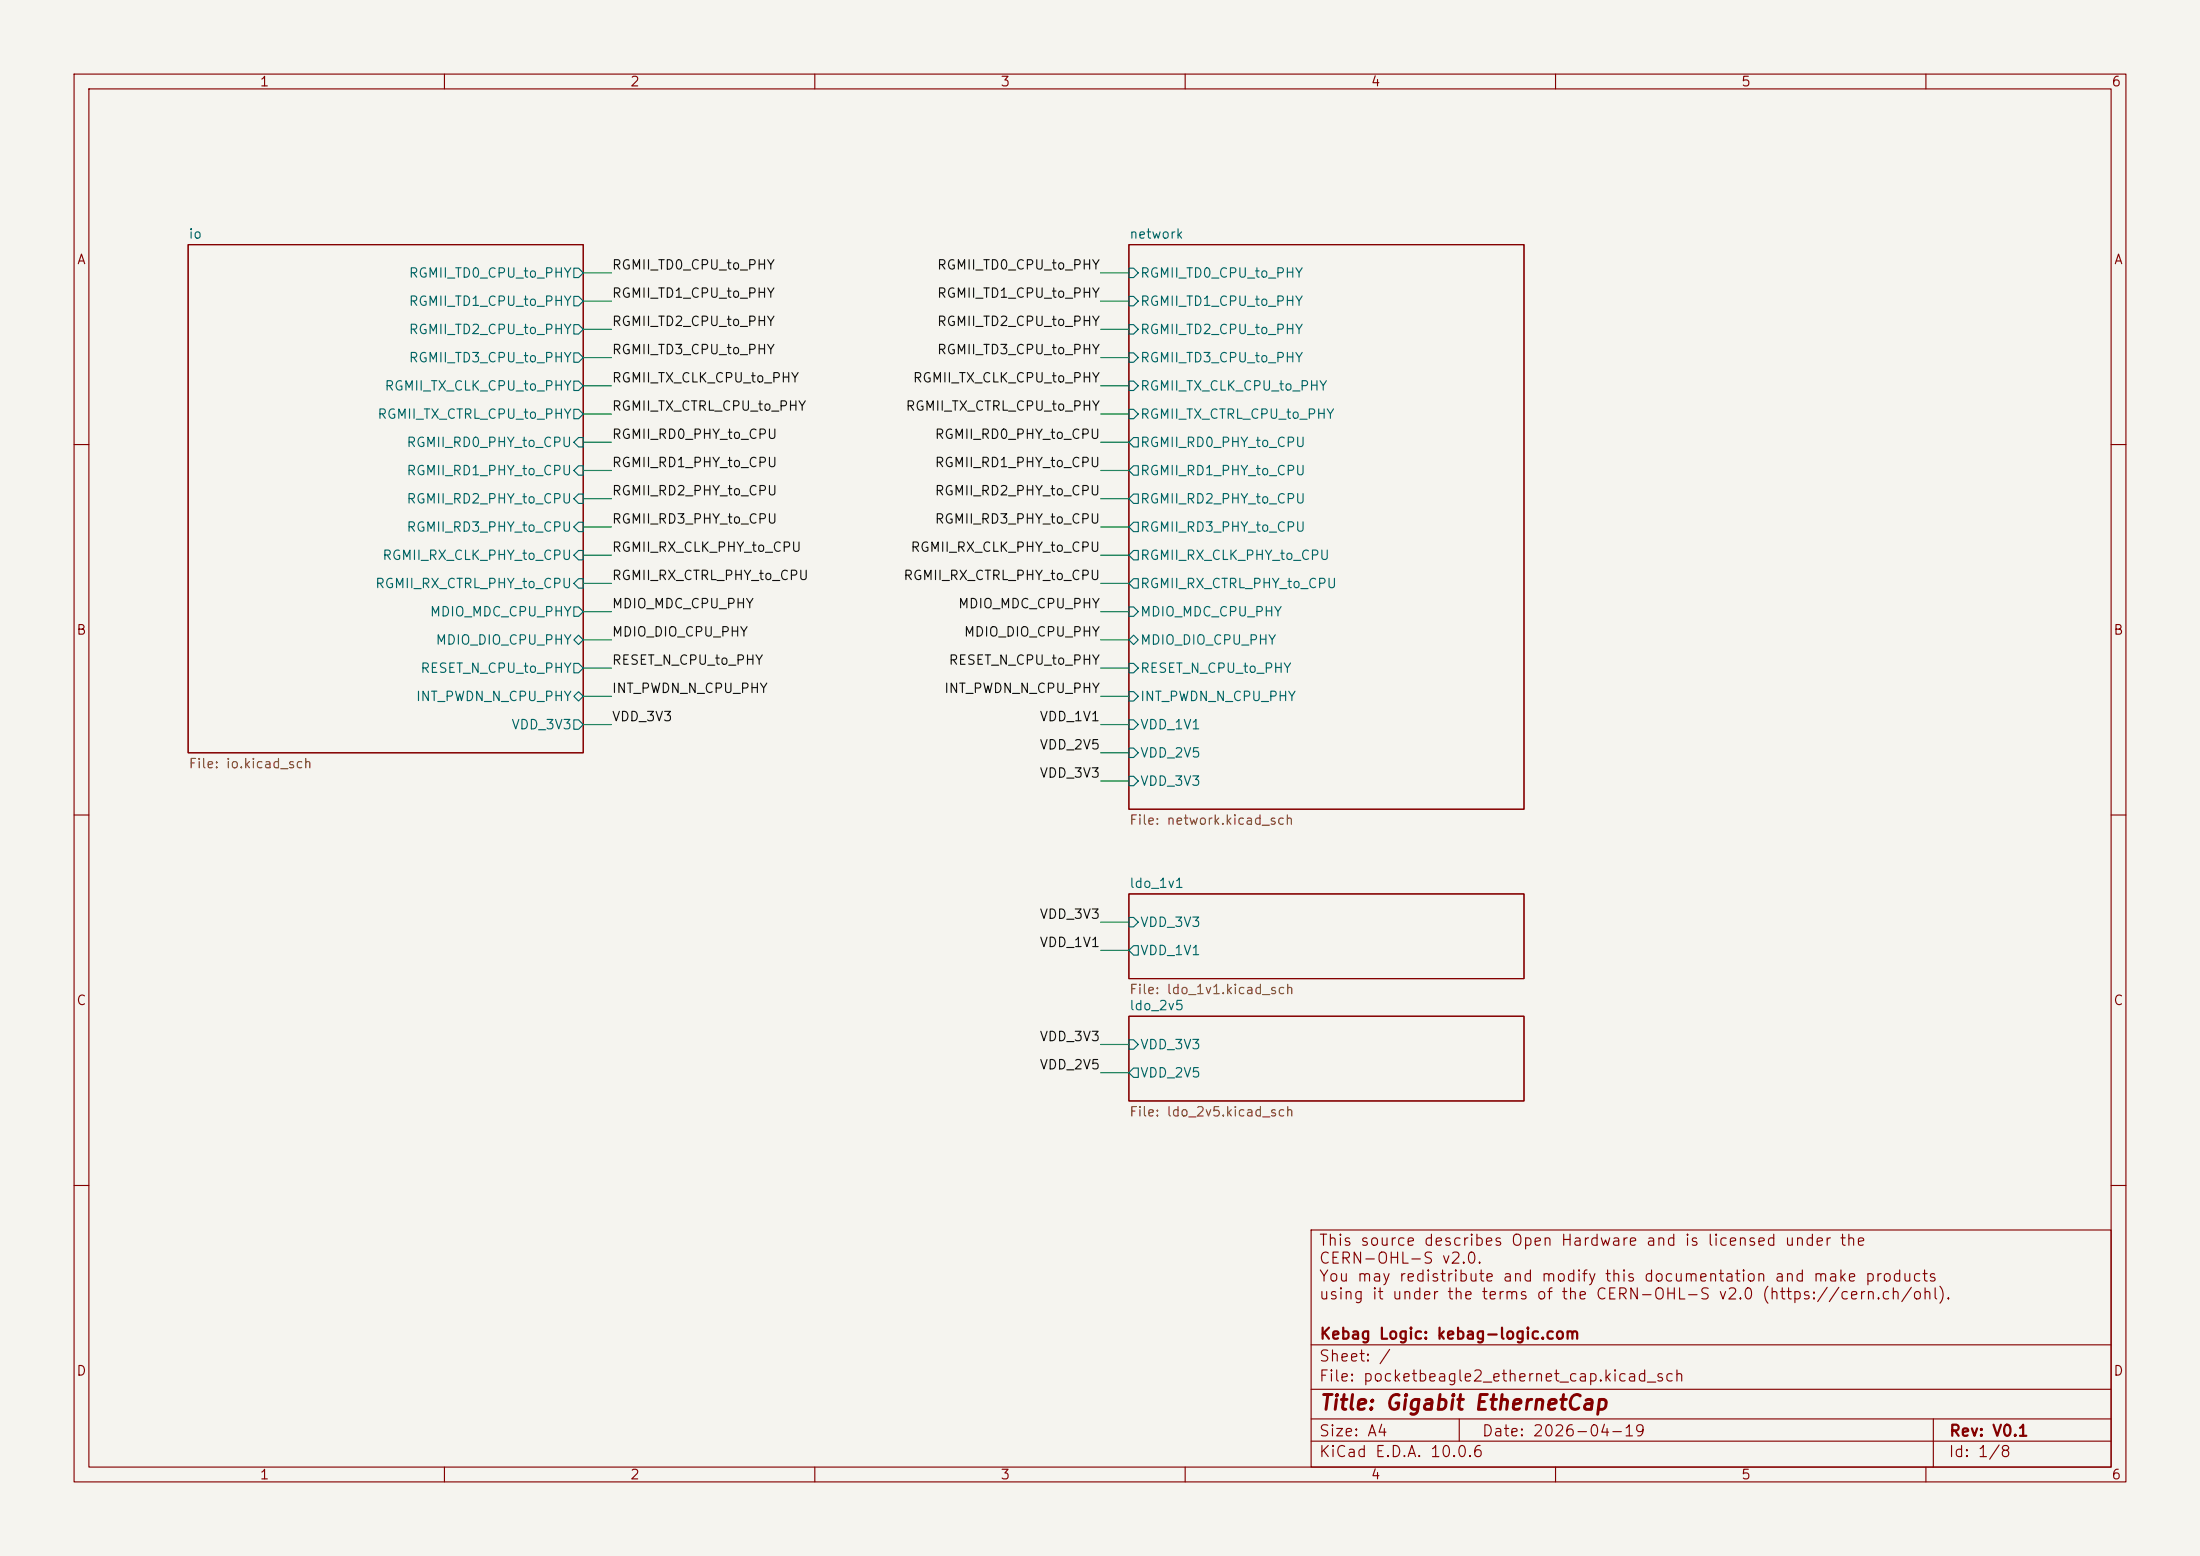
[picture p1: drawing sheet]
(kicad_sch
 (version 20260306)
 (generator "eeschema")
 (generator_version "10.0")
 (paper "A4")
 (title_block
  (title "Gigabit EthernetCap")
  (date "2026-04-19")
  (rev "V0.1")
  (company "Kebag Logic: kebag-logic.com")
  (comment 3 "This source describes Open Hardware and is licensed under the\nCERN-OHL-S v2.0.\nYou may redistribute and modify this documentation and make products\nusing it under the terms of the CERN-OHL-S v2.0 (https://cern.ch/ohl)."))
 (lib_symbols
  (symbol "power:GND"
   (power global)
   (pin_numbers (hide yes))
   (pin_names
    (offset 0) (hide yes)) (exclude_from_sim no) (in_bom yes) (on_board yes)
   (in_pos_files yes)
   (duplicate_pin_numbers_are_jumpers no)
   (property "Reference" "#PWR" (at 0 -6.35 0) (show_name no) (do_not_autoplace no) (hide yes) (effects (font (size 1.27 1.27))))
   (property "Value" "GND" (at 0 -3.81 0) (show_name no) (do_not_autoplace no) (effects (font (size 1.27 1.27))))
   (property "Footprint" "" (at 0 0 0) (show_name no) (do_not_autoplace no) (hide yes) (effects (font (size 1.27 1.27))))
   (property "Datasheet" "" (at 0 0 0) (show_name no) (do_not_autoplace no) (hide yes) (effects (font (size 1.27 1.27))))
   (property "Description" "Power symbol creates a global label with name \"GND\" , ground" (at 0 0 0) (show_name no) (do_not_autoplace no) (hide yes) (effects (font (size 1.27 1.27))))
   (symbol "GND_0_1"
    (polyline (pts (xy 0 0) (xy 0 -1.27) (xy 1.27 -1.27) (xy 0 -2.54) (xy -1.27 -1.27) (xy 0 -1.27)) (stroke (width 0) (type default)) (fill (type none))))
   (symbol "GND_1_1"
    (pin power_in line (at 0 0 270) (length 0) (name "" (effects (font (size 1.27 1.27)))) (number "1" (effects (font (size 1.27 1.27))))))
   (embedded_fonts no)))
 (wire
  (pts (xy 152.4 44.45) (xy 148.59 44.45))
  (stroke (width 0) (type default)))
 (wire
  (pts (xy 152.4 71.12) (xy 148.59 71.12))
  (stroke (width 0) (type default)))
 (wire
  (pts (xy 152.4 144.78) (xy 148.59 144.78))
  (stroke (width 0) (type default)))
 (wire
  (pts (xy 152.4 90.17) (xy 148.59 90.17))
  (stroke (width 0) (type default)))
 (wire
  (pts (xy 78.74 90.17) (xy 82.55 90.17))
  (stroke (width 0) (type default)))
 (wire
  (pts (xy 152.4 48.26) (xy 148.59 48.26))
  (stroke (width 0) (type default)))
 (wire
  (pts (xy 78.74 36.83) (xy 82.55 36.83))
  (stroke (width 0) (type default)))
 (wire
  (pts (xy 78.74 48.26) (xy 82.55 48.26))
  (stroke (width 0) (type default)))
 (wire
  (pts (xy 152.4 82.55) (xy 148.59 82.55))
  (stroke (width 0) (type default)))
 (wire
  (pts (xy 78.74 74.93) (xy 82.55 74.93))
  (stroke (width 0) (type default)))
 (wire
  (pts (xy 152.4 105.41) (xy 148.59 105.41))
  (stroke (width 0) (type default)))
 (wire
  (pts (xy 152.4 97.79) (xy 148.59 97.79))
  (stroke (width 0) (type default)))
 (wire
  (pts (xy 78.74 97.79) (xy 82.55 97.79))
  (stroke (width 0) (type default)))
 (wire
  (pts (xy 152.4 63.5) (xy 148.59 63.5))
  (stroke (width 0) (type default)))
 (wire
  (pts (xy 152.4 55.88) (xy 148.59 55.88))
  (stroke (width 0) (type default)))
 (wire
  (pts (xy 152.4 74.93) (xy 148.59 74.93))
  (stroke (width 0) (type default)))
 (wire
  (pts (xy 152.4 40.64) (xy 148.59 40.64))
  (stroke (width 0) (type default)))
 (wire
  (pts (xy 152.4 140.97) (xy 148.59 140.97))
  (stroke (width 0) (type default)))
 (wire
  (pts (xy 152.4 86.36) (xy 148.59 86.36))
  (stroke (width 0) (type default)))
 (wire
  (pts (xy 78.74 52.07) (xy 82.55 52.07))
  (stroke (width 0) (type default)))
 (wire
  (pts (xy 78.74 59.69) (xy 82.55 59.69))
  (stroke (width 0) (type default)))
 (wire
  (pts (xy 78.74 67.31) (xy 82.55 67.31))
  (stroke (width 0) (type default)))
 (wire
  (pts (xy 152.4 128.27) (xy 148.59 128.27))
  (stroke (width 0) (type default)))
 (wire
  (pts (xy 152.4 52.07) (xy 148.59 52.07))
  (stroke (width 0) (type default)))
 (wire
  (pts (xy 78.74 86.36) (xy 82.55 86.36))
  (stroke (width 0) (type default)))
 (wire
  (pts (xy 78.74 63.5) (xy 82.55 63.5))
  (stroke (width 0) (type default)))
 (wire
  (pts (xy 152.4 93.98) (xy 148.59 93.98))
  (stroke (width 0) (type default)))
 (wire
  (pts (xy 78.74 40.64) (xy 82.55 40.64))
  (stroke (width 0) (type default)))
 (wire
  (pts (xy 152.4 59.69) (xy 148.59 59.69))
  (stroke (width 0) (type default)))
 (wire
  (pts (xy 152.4 124.46) (xy 148.59 124.46))
  (stroke (width 0) (type default)))
 (wire
  (pts (xy 78.74 55.88) (xy 82.55 55.88))
  (stroke (width 0) (type default)))
 (wire
  (pts (xy 78.74 44.45) (xy 82.55 44.45))
  (stroke (width 0) (type default)))
 (wire
  (pts (xy 152.4 78.74) (xy 148.59 78.74))
  (stroke (width 0) (type default)))
 (wire
  (pts (xy 78.74 82.55) (xy 82.55 82.55))
  (stroke (width 0) (type default)))
 (wire
  (pts (xy 78.74 93.98) (xy 82.55 93.98))
  (stroke (width 0) (type default)))
 (wire
  (pts (xy 78.74 71.12) (xy 82.55 71.12))
  (stroke (width 0) (type default)))
 (wire
  (pts (xy 152.4 67.31) (xy 148.59 67.31))
  (stroke (width 0) (type default)))
 (wire
  (pts (xy 152.4 36.83) (xy 148.59 36.83))
  (stroke (width 0) (type default)))
 (wire
  (pts (xy 152.4 101.6) (xy 148.59 101.6))
  (stroke (width 0) (type default)))
 (wire
  (pts (xy 78.74 78.74) (xy 82.55 78.74))
  (stroke (width 0) (type default)))
 (label "RGMII_RD2_PHY_to_CPU"
  (at 148.59 67.31 180)
  (effects (font (size 1.27 1.27)) (justify right bottom)))
 (label "VDD_2V5"
  (at 148.59 101.6 180)
  (effects (font (size 1.27 1.27)) (justify right bottom)))
 (label "RGMII_TX_CTRL_CPU_to_PHY"
  (at 148.59 55.88 180)
  (effects (font (size 1.27 1.27)) (justify right bottom)))
 (label "RGMII_TD1_CPU_to_PHY"
  (at 82.55 40.64 0)
  (effects (font (size 1.27 1.27)) (justify left bottom)))
 (label "RGMII_TD0_CPU_to_PHY"
  (at 82.55 36.83 0)
  (effects (font (size 1.27 1.27)) (justify left bottom)))
 (label "RGMII_TD0_CPU_to_PHY"
  (at 148.59 36.83 180)
  (effects (font (size 1.27 1.27)) (justify right bottom)))
 (label "RGMII_TX_CLK_CPU_to_PHY"
  (at 148.59 52.07 180)
  (effects (font (size 1.27 1.27)) (justify right bottom)))
 (label "MDIO_DIO_CPU_PHY"
  (at 82.55 86.36 0)
  (effects (font (size 1.27 1.27)) (justify left bottom)))
 (label "VDD_3V3"
  (at 148.59 140.97 180)
  (effects (font (size 1.27 1.27)) (justify right bottom)))
 (label "RGMII_RX_CLK_PHY_to_CPU"
  (at 148.59 74.93 180)
  (effects (font (size 1.27 1.27)) (justify right bottom)))
 (label "RGMII_TX_CTRL_CPU_to_PHY"
  (at 82.55 55.88 0)
  (effects (font (size 1.27 1.27)) (justify left bottom)))
 (label "RGMII_RD3_PHY_to_CPU"
  (at 82.55 71.12 0)
  (effects (font (size 1.27 1.27)) (justify left bottom)))
 (label "RGMII_RX_CTRL_PHY_to_CPU"
  (at 148.59 78.74 180)
  (effects (font (size 1.27 1.27)) (justify right bottom)))
 (label "RGMII_TD2_CPU_to_PHY"
  (at 82.55 44.45 0)
  (effects (font (size 1.27 1.27)) (justify left bottom)))
 (label "MDIO_MDC_CPU_PHY"
  (at 148.59 82.55 180)
  (effects (font (size 1.27 1.27)) (justify right bottom)))
 (label "MDIO_MDC_CPU_PHY"
  (at 82.55 82.55 0)
  (effects (font (size 1.27 1.27)) (justify left bottom)))
 (label "RGMII_TD2_CPU_to_PHY"
  (at 148.59 44.45 180)
  (effects (font (size 1.27 1.27)) (justify right bottom)))
 (label "INT_PWDN_N_CPU_PHY"
  (at 82.55 93.98 0)
  (effects (font (size 1.27 1.27)) (justify left bottom)))
 (label "VDD_3V3"
  (at 82.55 97.79 0)
  (effects (font (size 1.27 1.27)) (justify left bottom)))
 (label "RGMII_RD0_PHY_to_CPU"
  (at 82.55 59.69 0)
  (effects (font (size 1.27 1.27)) (justify left bottom)))
 (label "RGMII_RD2_PHY_to_CPU"
  (at 82.55 67.31 0)
  (effects (font (size 1.27 1.27)) (justify left bottom)))
 (label "RGMII_RD3_PHY_to_CPU"
  (at 148.59 71.12 180)
  (effects (font (size 1.27 1.27)) (justify right bottom)))
 (label "VDD_1V1"
  (at 148.59 128.27 180)
  (effects (font (size 1.27 1.27)) (justify right bottom)))
 (label "RGMII_RD0_PHY_to_CPU"
  (at 148.59 59.69 180)
  (effects (font (size 1.27 1.27)) (justify right bottom)))
 (label "RGMII_RD1_PHY_to_CPU"
  (at 148.59 63.5 180)
  (effects (font (size 1.27 1.27)) (justify right bottom)))
 (label "INT_PWDN_N_CPU_PHY"
  (at 148.59 93.98 180)
  (effects (font (size 1.27 1.27)) (justify right bottom)))
 (label "VDD_1V1"
  (at 148.59 97.79 180)
  (effects (font (size 1.27 1.27)) (justify right bottom)))
 (label "MDIO_DIO_CPU_PHY"
  (at 148.59 86.36 180)
  (effects (font (size 1.27 1.27)) (justify right bottom)))
 (label "RGMII_TD3_CPU_to_PHY"
  (at 82.55 48.26 0)
  (effects (font (size 1.27 1.27)) (justify left bottom)))
 (label "RGMII_RX_CLK_PHY_to_CPU"
  (at 82.55 74.93 0)
  (effects (font (size 1.27 1.27)) (justify left bottom)))
 (label "RESET_N_CPU_to_PHY"
  (at 148.59 90.17 180)
  (effects (font (size 1.27 1.27)) (justify right bottom)))
 (label "RGMII_RD1_PHY_to_CPU"
  (at 82.55 63.5 0)
  (effects (font (size 1.27 1.27)) (justify left bottom)))
 (label "RGMII_TD1_CPU_to_PHY"
  (at 148.59 40.64 180)
  (effects (font (size 1.27 1.27)) (justify right bottom)))
 (label "RGMII_TX_CLK_CPU_to_PHY"
  (at 82.55 52.07 0)
  (effects (font (size 1.27 1.27)) (justify left bottom)))
 (label "RGMII_RX_CTRL_PHY_to_CPU"
  (at 82.55 78.74 0)
  (effects (font (size 1.27 1.27)) (justify left bottom)))
 (label "VDD_3V3"
  (at 148.59 124.46 180)
  (effects (font (size 1.27 1.27)) (justify right bottom)))
 (label "RESET_N_CPU_to_PHY"
  (at 82.55 90.17 0)
  (effects (font (size 1.27 1.27)) (justify left bottom)))
 (label "RGMII_TD3_CPU_to_PHY"
  (at 148.59 48.26 180)
  (effects (font (size 1.27 1.27)) (justify right bottom)))
 (label "VDD_2V5"
  (at 148.59 144.78 180)
  (effects (font (size 1.27 1.27)) (justify right bottom)))
 (label "VDD_3V3"
  (at 148.59 105.41 180)
  (effects (font (size 1.27 1.27)) (justify right bottom)))
 (sheet
  (at 152.4 33.02)
  (size 53.34 76.2)
  (exclude_from_sim no)
  (in_bom yes)
  (on_board yes)
  (dnp no)
  (fields_autoplaced yes)
  (stroke (width 0.1524) (type solid))
  (fill (color 0 0 0 0))
  (property "Sheetname" "network" (at 152.4 32.31 0) (show_name no) (do_not_autoplace no) (effects (font (size 1.27 1.27)) (justify left bottom)))
  (property "Sheetfile" "network.kicad_sch" (at 152.4 109.93 0) (show_name no) (do_not_autoplace no) (effects (font (size 1.27 1.27)) (justify left top)))
  (pin "RGMII_TD0_CPU_to_PHY" input (at 152.4 36.83 180) (effects (font (size 1.27 1.27)) (justify left)))
  (pin "RGMII_TD1_CPU_to_PHY" input (at 152.4 40.64 180) (effects (font (size 1.27 1.27)) (justify left)))
  (pin "RGMII_TD2_CPU_to_PHY" input (at 152.4 44.45 180) (effects (font (size 1.27 1.27)) (justify left)))
  (pin "RGMII_TD3_CPU_to_PHY" input (at 152.4 48.26 180) (effects (font (size 1.27 1.27)) (justify left)))
  (pin "RGMII_TX_CLK_CPU_to_PHY" input (at 152.4 52.07 180) (effects (font (size 1.27 1.27)) (justify left)))
  (pin "RGMII_TX_CTRL_CPU_to_PHY" input (at 152.4 55.88 180) (effects (font (size 1.27 1.27)) (justify left)))
  (pin "RGMII_RD0_PHY_to_CPU" output (at 152.4 59.69 180) (effects (font (size 1.27 1.27)) (justify left)))
  (pin "RGMII_RD1_PHY_to_CPU" output (at 152.4 63.5 180) (effects (font (size 1.27 1.27)) (justify left)))
  (pin "RGMII_RD2_PHY_to_CPU" output (at 152.4 67.31 180) (effects (font (size 1.27 1.27)) (justify left)))
  (pin "RGMII_RD3_PHY_to_CPU" output (at 152.4 71.12 180) (effects (font (size 1.27 1.27)) (justify left)))
  (pin "RGMII_RX_CLK_PHY_to_CPU" output (at 152.4 74.93 180) (effects (font (size 1.27 1.27)) (justify left)))
  (pin "RGMII_RX_CTRL_PHY_to_CPU" output (at 152.4 78.74 180) (effects (font (size 1.27 1.27)) (justify left)))
  (pin "MDIO_MDC_CPU_PHY" input (at 152.4 82.55 180) (effects (font (size 1.27 1.27)) (justify left)))
  (pin "MDIO_DIO_CPU_PHY" bidirectional (at 152.4 86.36 180) (effects (font (size 1.27 1.27)) (justify left)))
  (pin "RESET_N_CPU_to_PHY" input (at 152.4 90.17 180) (effects (font (size 1.27 1.27)) (justify left)))
  (pin "INT_PWDN_N_CPU_PHY" input (at 152.4 93.98 180) (effects (font (size 1.27 1.27)) (justify left)))
  (pin "VDD_1V1" input (at 152.4 97.79 180) (effects (font (size 1.27 1.27)) (justify left)))
  (pin "VDD_2V5" input (at 152.4 101.6 180) (effects (font (size 1.27 1.27)) (justify left)))
  (pin "VDD_3V3" input (at 152.4 105.41 180) (effects (font (size 1.27 1.27)) (justify left))))
 (sheet
  (at 152.4 120.65)
  (size 53.34 11.43)
  (exclude_from_sim no)
  (in_bom yes)
  (on_board yes)
  (dnp no)
  (fields_autoplaced yes)
  (stroke (width 0.1524) (type solid))
  (fill (color 0 0 0 0))
  (property "Sheetname" "ldo_1v1" (at 152.4 119.94 0) (show_name no) (do_not_autoplace no) (effects (font (size 1.27 1.27)) (justify left bottom)))
  (property "Sheetfile" "ldo_1v1.kicad_sch" (at 152.4 132.79 0) (show_name no) (do_not_autoplace no) (effects (font (size 1.27 1.27)) (justify left top)))
  (pin "VDD_3V3" input (at 152.4 124.46 180) (effects (font (size 1.27 1.27)) (justify left)))
  (pin "VDD_1V1" output (at 152.4 128.27 180) (effects (font (size 1.27 1.27)) (justify left))))
 (sheet
  (at 152.4 137.16)
  (size 53.34 11.43)
  (exclude_from_sim no)
  (in_bom yes)
  (on_board yes)
  (dnp no)
  (fields_autoplaced yes)
  (stroke (width 0.1524) (type solid))
  (fill (color 0 0 0 0))
  (property "Sheetname" "ldo_2v5" (at 152.4 136.45 0) (show_name no) (do_not_autoplace no) (effects (font (size 1.27 1.27)) (justify left bottom)))
  (property "Sheetfile" "ldo_2v5.kicad_sch" (at 152.4 149.3 0) (show_name no) (do_not_autoplace no) (effects (font (size 1.27 1.27)) (justify left top)))
  (pin "VDD_3V3" input (at 152.4 140.97 180) (effects (font (size 1.27 1.27)) (justify left)))
  (pin "VDD_2V5" output (at 152.4 144.78 180) (effects (font (size 1.27 1.27)) (justify left))))
 (sheet
  (at 25.4 33.02)
  (size 53.34 68.58)
  (exclude_from_sim no)
  (in_bom yes)
  (on_board yes)
  (dnp no)
  (fields_autoplaced yes)
  (stroke (width 0.1524) (type solid))
  (fill (color 0 0 0 0))
  (property "Sheetname" "io" (at 25.4 32.31 0) (show_name no) (do_not_autoplace no) (effects (font (size 1.27 1.27)) (justify left bottom)))
  (property "Sheetfile" "io.kicad_sch" (at 25.4 102.31 0) (show_name no) (do_not_autoplace no) (effects (font (size 1.27 1.27)) (justify left top)))
  (pin "RGMII_TD0_CPU_to_PHY" output (at 78.74 36.83 0) (effects (font (size 1.27 1.27)) (justify right)))
  (pin "RGMII_TD1_CPU_to_PHY" output (at 78.74 40.64 0) (effects (font (size 1.27 1.27)) (justify right)))
  (pin "RGMII_TD2_CPU_to_PHY" output (at 78.74 44.45 0) (effects (font (size 1.27 1.27)) (justify right)))
  (pin "RGMII_TD3_CPU_to_PHY" output (at 78.74 48.26 0) (effects (font (size 1.27 1.27)) (justify right)))
  (pin "RGMII_TX_CLK_CPU_to_PHY" output (at 78.74 52.07 0) (effects (font (size 1.27 1.27)) (justify right)))
  (pin "RGMII_TX_CTRL_CPU_to_PHY" output (at 78.74 55.88 0) (effects (font (size 1.27 1.27)) (justify right)))
  (pin "RGMII_RD0_PHY_to_CPU" input (at 78.74 59.69 0) (effects (font (size 1.27 1.27)) (justify right)))
  (pin "RGMII_RD1_PHY_to_CPU" input (at 78.74 63.5 0) (effects (font (size 1.27 1.27)) (justify right)))
  (pin "RGMII_RD2_PHY_to_CPU" input (at 78.74 67.31 0) (effects (font (size 1.27 1.27)) (justify right)))
  (pin "RGMII_RD3_PHY_to_CPU" input (at 78.74 71.12 0) (effects (font (size 1.27 1.27)) (justify right)))
  (pin "RGMII_RX_CLK_PHY_to_CPU" input (at 78.74 74.93 0) (effects (font (size 1.27 1.27)) (justify right)))
  (pin "RGMII_RX_CTRL_PHY_to_CPU" input (at 78.74 78.74 0) (effects (font (size 1.27 1.27)) (justify right)))
  (pin "MDIO_MDC_CPU_PHY" output (at 78.74 82.55 0) (effects (font (size 1.27 1.27)) (justify right)))
  (pin "MDIO_DIO_CPU_PHY" bidirectional (at 78.74 86.36 0) (effects (font (size 1.27 1.27)) (justify right)))
  (pin "RESET_N_CPU_to_PHY" output (at 78.74 90.17 0) (effects (font (size 1.27 1.27)) (justify right)))
  (pin "INT_PWDN_N_CPU_PHY" bidirectional (at 78.74 93.98 0) (effects (font (size 1.27 1.27)) (justify right)))
  (pin "VDD_3V3" output (at 78.74 97.79 0) (effects (font (size 1.27 1.27)) (justify right))))
 (sheet_instances
  (path ""
   (page "1")))
 (embedded_fonts no))
